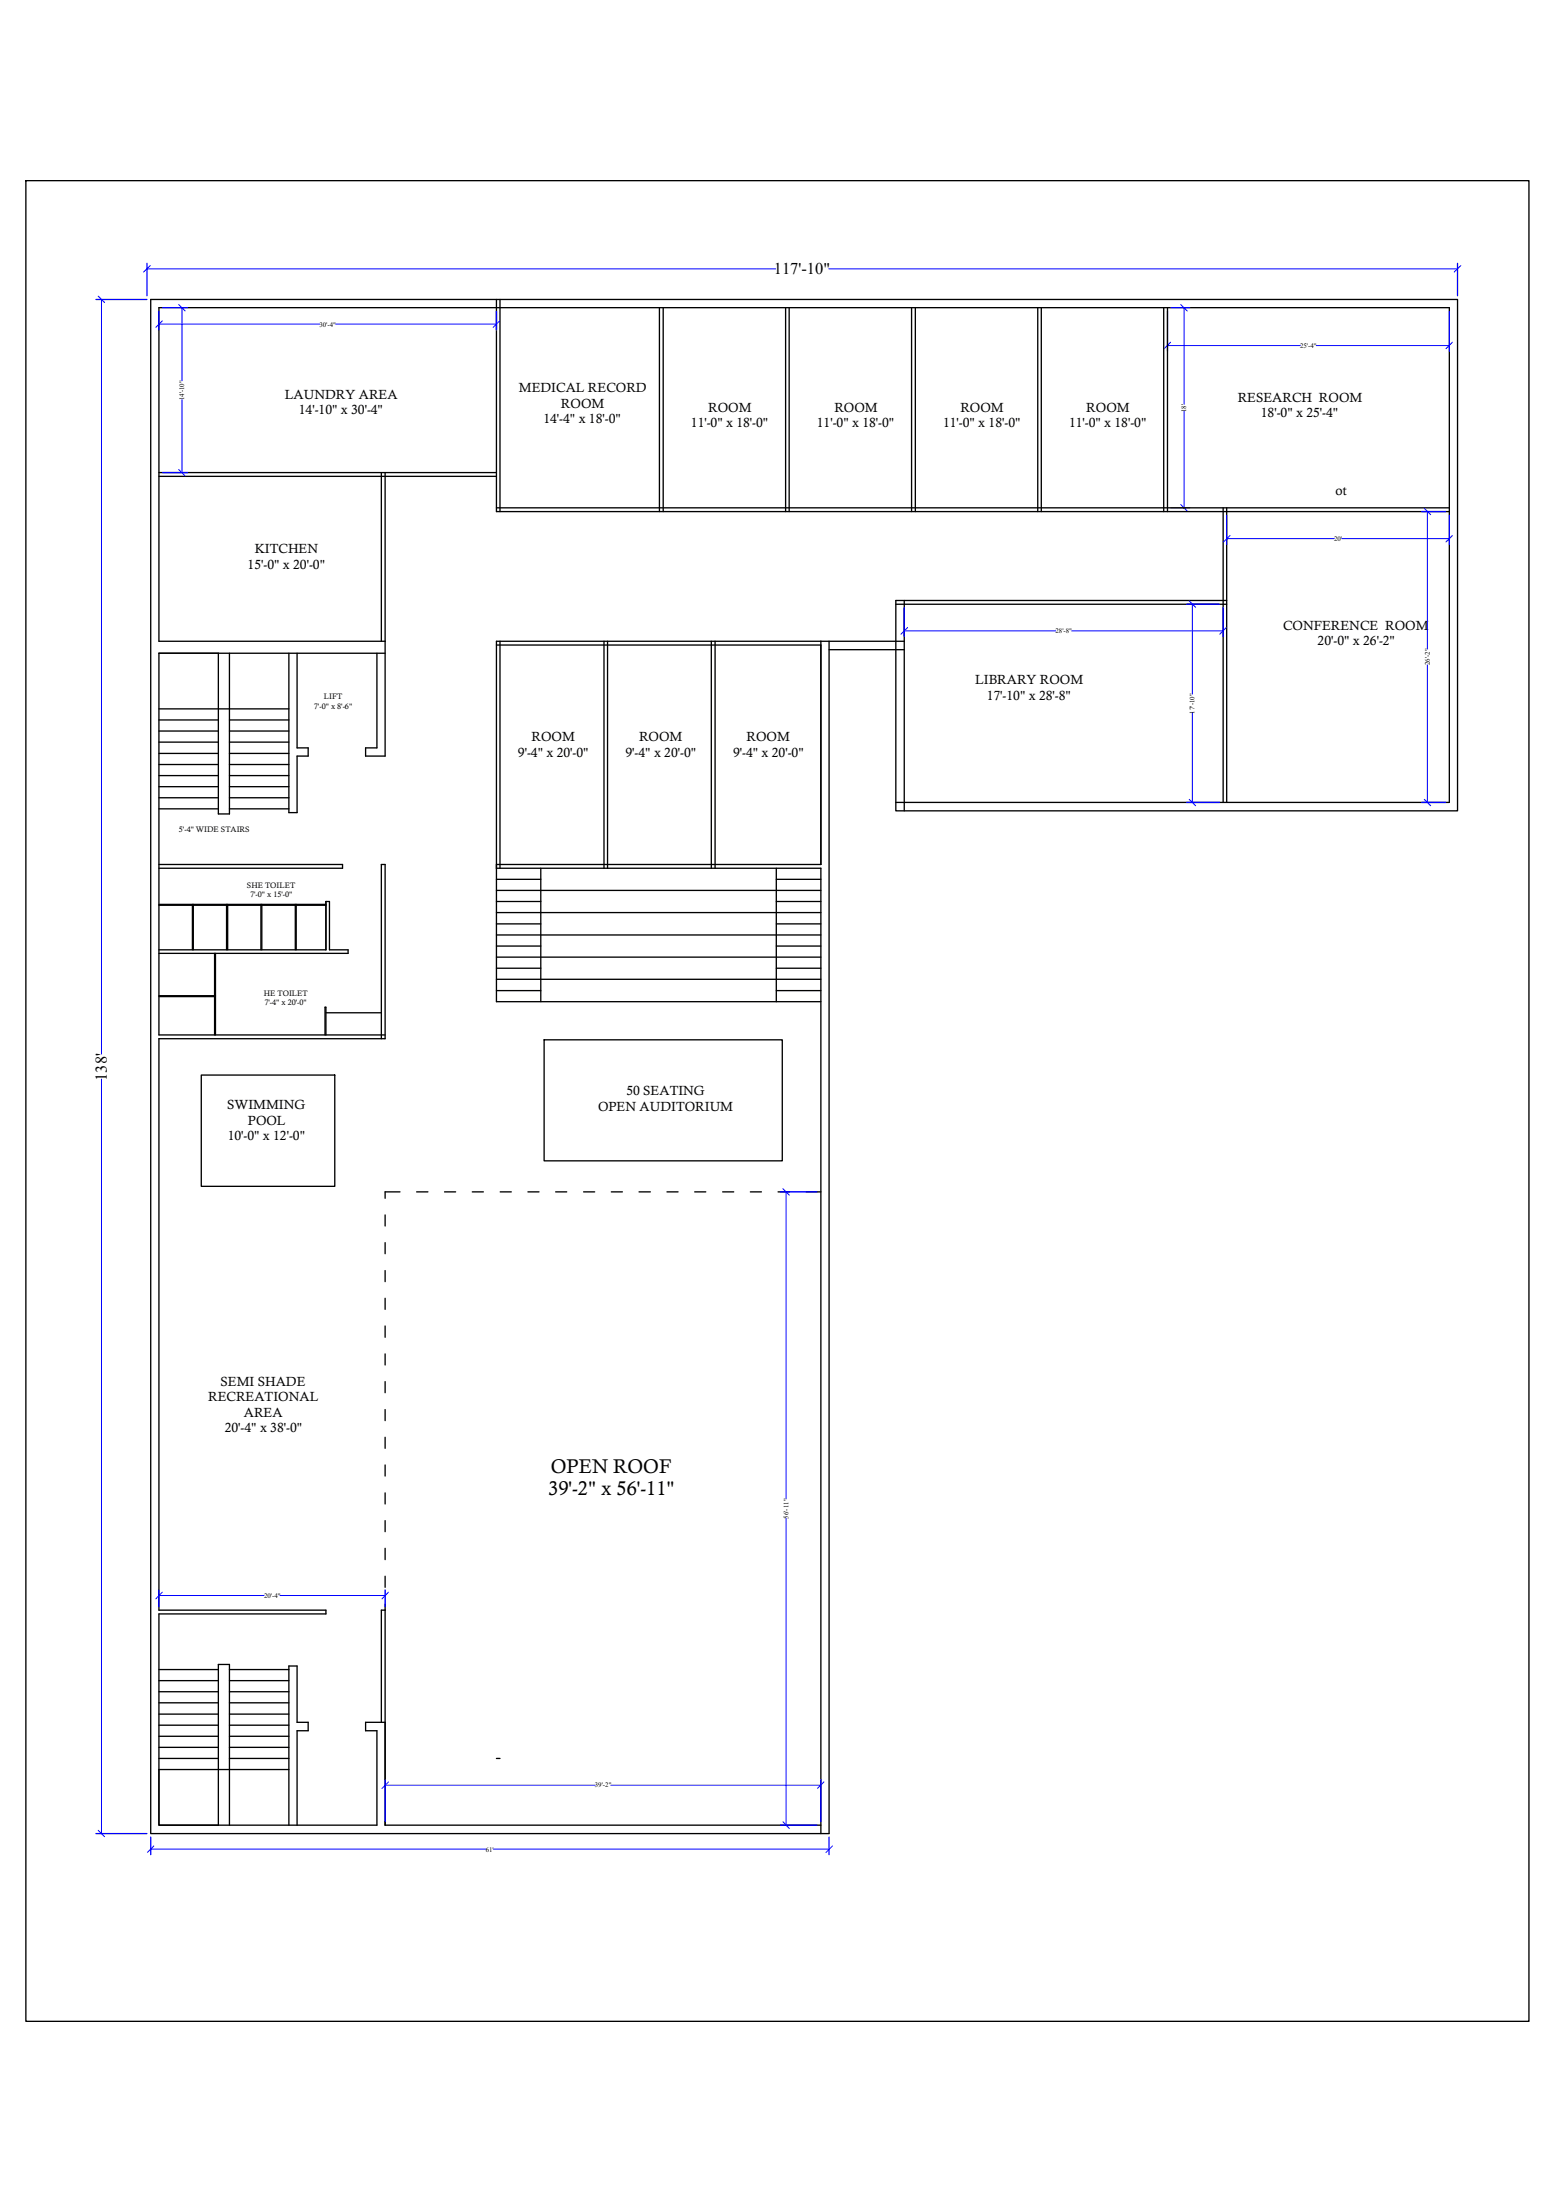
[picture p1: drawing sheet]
<svg xmlns="http://www.w3.org/2000/svg" width="297mm" height="420mm" viewBox="0 0 297 420" stroke-linecap="round" stroke-linejoin="round" font-family="sans-serif">
<!-- layer: A-ANNO-DIMS-30 -->
<g fill="none" stroke="#00f" stroke-width=".25">
<path d="M18.3 57.2h9.8M28.1 50.3v6.2M30.3 59.5v3.5M31.1 58.8h4.7M94.8 59.5v3.5M222.9 59.5v7.6M223.5 58.8h3.6M276.7 59.5v7.6M278.2 50.3v6.2M31.1 90.3h4.7M223.5 97h3.6M234.2 98.4v5.6"/>
<path d="M271.4 97.7h4.6M276.7 98.4v5.6M172.6 116.1v5.4M226.6 115.4h6.2M233.5 116.1v5.4M226.6 153.2h6.2M271.4 153.2h4.6M149 227.6h7M30.3 303.7v3.1M73.5 303.7v3.1M73.5 339.9v8M156.7 339.9v8"/>
<path d="M18.3 350.2h9.8M28.8 350.9v3.3M149 348.6h7M158.3 350.9v3.3"/>
</g>
<g fill="none" stroke="#00f" stroke-width=".19">
<path d="M19.4 57.2v144.1M28.1 51.4h120M34.7 58.8v13.9M158.2 51.4h120M226 58.8v18.4M30.3 61.9h30.7M34.7 76.3v14M64.1 61.9h30.7M222.9 66h25.3M226 78.5v18.5M251.3 66h25.4M272.5 97.7v26.3"/>
<path d="M227.6 115.4v17.1M234.2 102.9h20.5M256.1 102.9h20.6M172.6 120.5h28.9M204.6 120.5h28.9M227.6 136.1v17.1M272.5 127v26.2M19.4 206.1v144.1M150.1 227.6v58.7M150.1 289.9v58.7M30.3 304.7h20.1M53.5 304.7h20"/>
<path d="M28.8 353.1h64M73.5 341h40.1M94.2 353.1h64.1M116.6 341h40.1"/>
</g>
<!-- layer: 0 -->
<g fill="none" stroke="#00f" stroke-width=".19">
<path d="M18.7 56.6l1.3 1.2M28.7 50.7l-1.3 1.2M34.1 58.2l1.2 1.2M225.4 58.2l1.2 1.2M278.9 50.7l-1.3 1.2M31 61.3l-1.3 1.2M95.4 61.3l-1.3 1.2M223.5 65.4l-1.3 1.2M277.3 65.4l-1.3 1.2M34.1 89.7l1.2 1.2M225.4 96.4l1.2 1.2M271.9 97.1l1.2 1.2"/>
<path d="M173.3 119.8l-1.3 1.3M227 114.8l1.2 1.2M234.1 119.8l-1.2 1.3M234.8 102.3l-1.2 1.2M277.3 102.3l-1.3 1.2M227 152.7l1.2 1.2M271.9 152.7l1.2 1.2M149.5 227l1.2 1.3M31 304.1l-1.3 1.3M74.2 304.1l-1.3 1.3M18.7 349.5l1.3 1.3M29.4 352.6l-1.3 1.2"/>
<path d="M74.2 340.3l-1.3 1.2M149.5 347.9l1.2 1.3M157.3 340.3l-1.2 1.2M158.9 352.6l-1.2 1.2"/>
</g>
<!-- layer: walls -->
<g fill="none" stroke="#000" stroke-width=".25">
<path d="M4.9 34.5h287v351.5h-287zM94.8 57.2v40.5h181.9M95.4 57.2v40.5M125.9 58.8v38.9M126.6 58.8v38.9M150 58.8v38.9M150.7 58.8v38.9M174 58.8v38.9M174.7 58.8v38.9M198.1 58.8v38.9M198.8 58.8v38.9M222.2 58.8v38.9"/>
<path d="M222.9 58.8v38.9M30.3 90.3h64.5M30.3 91h64.5M72.8 90.3v32.2M73.5 90.3v54.1h-3.7v-1.6h2.2v-18M94.8 97h181.9M233.5 97v56.2M234.2 97v56.2M171 115.4h63.2M172.6 114.7v40.2M234.2 114.7h-63.2v40.2h107.2v-97.7h-249.4v293h129.5v-227.7M30.3 135.4h24.8"/>
<path d="M30.3 137.5h11.4M30.3 139.6h11.4M41.7 124.8v30.6h2.1v-30.6M43.8 137.5h11.3M43.8 139.6h11.3M55.1 124.8v30.4h1.6v-10.8h2.1v-1.6h-2.1v-18M73.5 122.5h-43.2v-63.7h246.4v94.4h-105.7M73.5 124.8h-43.2v72.9h43.2M94.8 123.2h61.9M95.4 122.5v43.3M115.3 122.5v43.3M116 122.5v43.3"/>
<path d="M135.8 122.5v43.3M136.5 122.5v43.3M156.7 122.5v42.6h-61.9M158.3 124.1h14.3M172.6 122.5h-77.8v68.8h61.9M30.3 141.7h11.4M30.3 143.9h11.4M30.3 146h11.4M30.3 148.1h11.4M30.3 150.2h11.4M30.3 152.4h11.4M30.3 154.5h11.4"/>
<path d="M43.8 141.7h11.3M43.8 143.9h11.3M43.8 146h11.3M43.8 148.1h11.3M43.8 150.2h11.3M43.8 152.4h11.3M43.8 154.5h11.3M30.3 165.1h35.1v.7h-35.1M30.3 172.9h31.9M30.3 172.7h31.9M36.7 172.7v8.7M36.9 172.7v8.7"/>
<path d="M43.3 172.7v8.7M43.5 172.7v8.7M49.8 172.7v8.7M50 172.7v8.7M56.4 172.7v8.7M56.5 172.7v8.7M94.8 165.8h61.9v184.4M94.8 172.2h8.4M94.8 170.1h61.9M94.8 174.3h61.9M94.8 178.6h61.9M94.8 176.4h8.4"/>
<path d="M94.8 167.9h8.4M103.2 165.8v25.5M148.2 172.2h8.5M148.2 165.8v25.5M148.2 176.4h8.5M148.2 167.9h8.5M30.3 181.4h31.9v-9.2h.7v9.2h3.5v.7h-36.1M30.3 190.2h10.8M30.3 190.3h10.8M41 182.1v15.6M41.1 182.1v15.6M62 197.7v-5.3h.2v5.3"/>
<path d="M62.2 193.4h10.6M72.8 198.4v-33.3h.7v33.3h-43.2v109.1h31.9v.7h-31.9v40.4h41.7v-18.1h-2.2v-1.6h3.7M94.8 182.8h61.9M94.8 187h61.9M94.8 189.2h8.4M94.8 184.9h8.4M94.8 180.7h8.4M103.9 198.6h45.4v23.1h-45.4zM148.2 189.2h8.5M148.2 184.9h8.5M148.2 180.7h8.5M38.4 205.3h25.5v21.3h-25.5z"/>
<path d="M73.5 232v2.1M73.5 237.3v2.1M76.4 227.6h-2.9v1.3M79.5 227.6h2.2M84.9 227.6h2.1M90.2 227.6h2.1M95.5 227.6h2.1M100.8 227.6h2.1M106.1 227.6h2.1M111.4 227.6h2.1M116.7 227.6h2.1M122 227.6h2.1"/>
<path d="M127.3 227.6h2.1M132.6 227.6h2.1M138 227.6h2.1M143.2 227.6h2.2M148.5 227.6h2.2M153.9 227.6h2.8M73.5 242.7v2.1M73.5 247.9v2.2M73.5 253.2v2.2M73.5 258.6v2.1M73.5 263.9v2.1M73.5 269.2v2.1"/>
<path d="M73.5 274.5v2.1M73.5 279.8v2.1M73.5 285.1v2.1M73.5 290.4v2.1M73.5 295.7v2.2M30.3 318.9h11.4M43.8 318.9h11.3M73.5 306.3v42.3h83.2M73.5 301v2.1M73.5 307.5h-.7v21.4M30.3 335.8h11.4M30.3 333.7h11.4"/>
<path d="M30.3 331.6h11.4M30.3 329.5h11.4M30.3 327.4h11.4M30.3 325.2h11.4M30.3 323.1h11.4M30.3 321h11.4M43.8 335.8h11.3M43.8 333.7h11.3M43.8 331.6h11.3M43.8 329.5h11.3M43.8 327.4h11.3M43.8 325.2h11.3"/>
<path d="M43.8 323.1h11.3M43.8 321h11.3M55.1 337.9h-24.8v10.7h11.4v-30.7h2.1v30.7M94.8 335.8h.6M55.1 348.6v-30.4h1.6v10.7h2.1v1.6h-2.1v18.1"/>
</g>
<g font-size="3.8">
<text x="105.1" y="281.4">OPEN ROOF</text>
<text x="104.7" y="285.5">39'-2&quot; x 56'-11&quot;</text>
</g>
<g font-size="3.1">
<text x="147.7" y="52.4">117'-10&quot;</text>
<text x="20.4" y="206.4" transform="rotate(-90 20.4 206.4)">138'</text>
</g>
<g font-size="2.5">
<text x="54.4" y="76.2">LAUNDRY AREA</text>
<text x="99" y="74.9">MEDICAL RECORD</text>
<text x="107.1" y="77.9">ROOM</text>
<text x="236.3" y="76.8">RESEARCH ROOM</text>
<text x="57.1" y="79.1">14'-10&quot; x 30'-4&quot;</text>
<text x="103.7" y="80.9">14'-4&quot; x 18'-0&quot;</text>
<text x="131.9" y="81.6">11'-0&quot; x 18'-0&quot;</text>
<text x="135.2" y="78.7">ROOM</text>
<text x="155.9" y="81.6">11'-0&quot; x 18'-0&quot;</text>
<text x="159.3" y="78.7">ROOM</text>
<text x="180" y="81.6">11'-0&quot; x 18'-0&quot;</text>
<text x="183.3" y="78.7">ROOM</text>
<text x="204.1" y="81.6">11'-0&quot; x 18'-0&quot;</text>
<text x="207.4" y="78.7">ROOM</text>
<text x="240.7" y="79.7">18'-0&quot; x 25'-4&quot;</text>
<text x="255" y="94.5">ot</text>
<text x="48.6" y="105.7">KITCHEN</text>
<text x="47.3" y="108.6">15'-0&quot; x 20'-0&quot;</text>
<text x="244.9" y="120.3">CONFERENCE ROOM</text>
<text x="251.5" y="123.3">20'-0&quot; x 26'-2&quot;</text>
<text x="186.2" y="130.7">LIBRARY ROOM</text>
<text x="188.4" y="133.6">17'-10&quot; x 28'-8&quot;</text>
<text x="101.5" y="141.6">ROOM</text>
<text x="122" y="141.6">ROOM</text>
<text x="142.5" y="141.6">ROOM</text>
<text x="98.9" y="144.6">9'-4&quot; x 20'-0&quot;</text>
<text x="119.4" y="144.6">9'-4&quot; x 20'-0&quot;</text>
<text x="139.9" y="144.6">9'-4&quot; x 20'-0&quot;</text>
<text x="119.6" y="209.2">50 SEATING</text>
<text x="43.4" y="211.9">SWIMMING</text>
<text x="47.3" y="214.8">POOL</text>
<text x="114.2" y="212.1">OPEN AUDITORIUM</text>
<text x="43.5" y="217.8">10'-0&quot; x 12'-0&quot;</text>
<text x="39.7" y="267.6">RECREATIONAL</text>
<text x="42.1" y="264.7">SEMI SHADE</text>
<text x="42.9" y="273.5">20'-4&quot; x 38'-0&quot;</text>
<text x="46.6" y="270.6">AREA</text>
</g>
<g font-size="1.5">
<text x="59.9" y="135.3">7'-0&quot; x 8'-6&quot;</text>
<text x="61.8" y="133.6">LIFT</text>
<text x="34.1" y="159">5'-4&quot; WIDE STAIRS</text>
<text x="47.1" y="169.6">SHE TOILET</text>
<text x="47.7" y="171.4">7'-0&quot; x 15'-0&quot;</text>
<text x="50.4" y="190.2">HE TOILET</text>
<text x="50.5" y="191.9">7'-4&quot; x 20'-0&quot;</text>
</g>
<g font-size="1.3">
<text x="61" y="62.4">30'-4&quot;</text>
<text x="248.2" y="66.4">25'-4&quot;</text>
<text x="35.2" y="76.5" transform="rotate(-90 35.2 76.5)">14'-10&quot;</text>
<text x="226.5" y="78.7" transform="rotate(-90 226.5 78.7)">18'</text>
<text x="254.7" y="103.3">20'</text>
<text x="201.5" y="120.9">28'-8&quot;</text>
<text x="273" y="127" transform="rotate(-90 273 127)">26'-2&quot;</text>
<text x="228" y="136.3" transform="rotate(-90 228 136.3)">17'-10&quot;</text>
<text x="150.5" y="290" transform="rotate(-90 150.5 290)">56'-11&quot;</text>
<text x="50.4" y="305.1">20'-4&quot;</text>
<text x="113.6" y="341.4">39'-2&quot;</text>
<text x="92.7" y="353.6">61'</text>
</g>
</svg>
